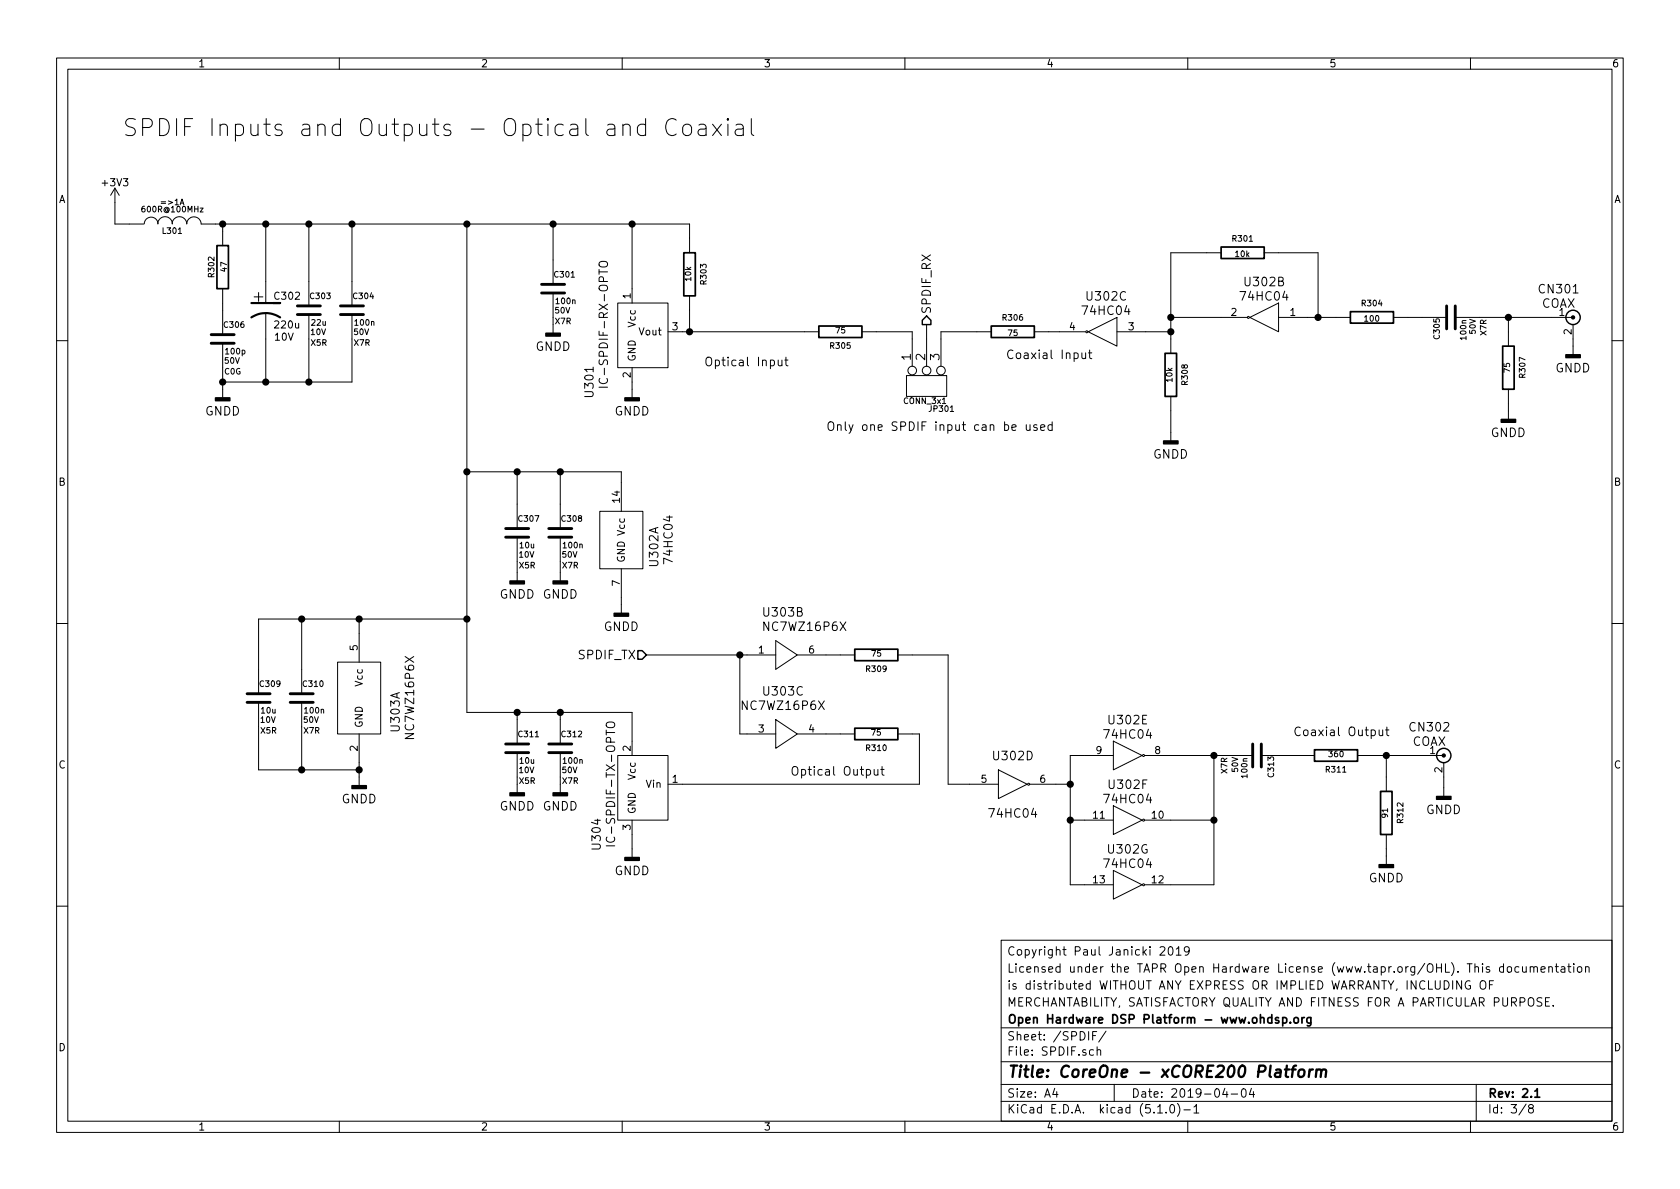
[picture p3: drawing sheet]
EESchema Schematic File Version 4
LIBS:CoreOne-xCORE200-2.1-cache
EELAYER 29 0
EELAYER END
$Descr A4 11693 8268
encoding utf-8
Sheet 3 8
Title "CoreOne - xCORE200 Platform"
Date "2019-04-04"
Rev "2.1"
Comp "Open Hardware DSP Platform - www.ohdsp.org"
Comment1 "MERCHANTABILITY, SATISFACTORY QUALITY AND FITNESS FOR A PARTICULAR PURPOSE."
Comment2 "is distributed WITHOUT ANY EXPRESS OR IMPLIED WARRANTY, INCLUDING OF"
Comment3 "Licensed under the TAPR Open Hardware License (www.tapr.org/OHL). This documentation"
Comment4 "Copyright Paul Janicki 2019"
$EndDescr
$Comp
L power:GNDD #PWR042
U 1 1
P 3850 2250
F 0 "#PWR042" H 3850 2000 60  0001 C CNN
F 1 "GNDD" H 3850 2100 60  0000 C CNN
F 2 "" H 3850 2250 60  0000 C CNN
F 3 "" H 3850 2250 60  0000 C CNN
	1    3850 2250
	1    0    0    -1  
$EndComp
$Comp
L power:GNDD #PWR043
U 1 1
P 3900 5450
F 0 "#PWR043" H 3900 5200 60  0001 C CNN
F 1 "GNDD" H 3900 5300 60  0000 C CNN
F 2 "" H 3900 5450 60  0000 C CNN
F 3 "" H 3900 5450 60  0000 C CNN
	1    3900 5450
	1    0    0    -1  
$EndComp
$Comp
L power:GNDD #PWR044
U 1 1
P 1550 2700
F 0 "#PWR044" H 1550 2450 60  0001 C CNN
F 1 "GNDD" H 1550 2550 60  0000 C CNN
F 2 "" H 1550 2700 60  0000 C CNN
F 3 "" H 1550 2700 60  0000 C CNN
	1    1550 2700
	1    0    0    -1  
$EndComp
Text Notes 850  950  0    118  ~ 0
SPDIF Inputs and Outputs - Optical and Coaxial
$Comp
L MyKiCadLibs-Lib:IC-SPDIF-RX-OPTO U301
U 1 1
P 4250 2000
F 0 "U301" V 4100 1350 59  0000 C CNN
F 1 "IC-SPDIF-RX-OPTO" V 4200 1750 59  0000 C CNN
F 2 "MyKiCadLibs-Footprints:IC_SPDIF_OPTO" H 4250 2000 118 0001 C CNN
F 3 "" H 4250 2000 118 0000 C CNN
F 4 "TOSLINK receiver e.g. CLIFF FC684205R" V 4250 2000 60  0001 C CNN "Description"
	1    4250 2000
	1    0    0    -1  
$EndComp
$Comp
L MyKiCadLibs-Lib:IC-SPDIF-TX-OPTO U304
U 1 1
P 4250 5150
F 0 "U304" V 4150 4500 59  0000 C CNN
F 1 "IC-SPDIF-TX-OPTO" V 4250 4850 59  0000 C CNN
F 2 "MyKiCadLibs-Footprints:IC_SPDIF_OPTO" H 4250 5150 118 0001 C CNN
F 3 "" H 4250 5150 118 0000 C CNN
F 4 "TOSLINK transmitter e.g. CLIFF FC684205T" V 4250 5150 60  0001 C CNN "Description"
	1    4250 5150
	1    0    0    -1  
$EndComp
$Comp
L power:GNDD #PWR045
U 1 1
P 4400 2700
F 0 "#PWR045" H 4400 2450 60  0001 C CNN
F 1 "GNDD" H 4400 2550 60  0000 C CNN
F 2 "" H 4400 2700 60  0000 C CNN
F 3 "" H 4400 2700 60  0000 C CNN
	1    4400 2700
	1    0    0    -1  
$EndComp
$Comp
L power:GNDD #PWR046
U 1 1
P 4400 5900
F 0 "#PWR046" H 4400 5650 60  0001 C CNN
F 1 "GNDD" H 4400 5750 60  0000 C CNN
F 2 "" H 4400 5900 60  0000 C CNN
F 3 "" H 4400 5900 60  0000 C CNN
	1    4400 5900
	1    0    0    -1  
$EndComp
Text Notes 4900 2550 0    60   ~ 0
Optical Input
Text HLabel 6450 2250 1    60   Output ~ 0
SPDIF_RX
Text HLabel 4500 4550 0    60   Input ~ 0
SPDIF_TX
$Comp
L power:GNDD #PWR047
U 1 1
P 3600 5450
F 0 "#PWR047" H 3600 5200 60  0001 C CNN
F 1 "GNDD" H 3600 5300 60  0000 C CNN
F 2 "" H 3600 5450 60  0000 C CNN
F 3 "" H 3600 5450 60  0000 C CNN
	1    3600 5450
	1    0    0    -1  
$EndComp
$Comp
L power:GNDD #PWR048
U 1 1
P 10500 2850
F 0 "#PWR048" H 10500 2600 60  0001 C CNN
F 1 "GNDD" H 10500 2700 60  0000 C CNN
F 2 "" H 10500 2850 60  0000 C CNN
F 3 "" H 10500 2850 60  0000 C CNN
	1    10500 2850
	-1   0    0    -1  
$EndComp
$Comp
L power:GNDD #PWR049
U 1 1
P 8150 3000
F 0 "#PWR049" H 8150 2750 60  0001 C CNN
F 1 "GNDD" H 8150 2850 60  0000 C CNN
F 2 "" H 8150 3000 60  0000 C CNN
F 3 "" H 8150 3000 60  0000 C CNN
	1    8150 3000
	-1   0    0    -1  
$EndComp
$Comp
L power:GNDD #PWR050
U 1 1
P 3900 3975
F 0 "#PWR050" H 3900 3725 60  0001 C CNN
F 1 "GNDD" H 3900 3825 60  0000 C CNN
F 2 "" H 3900 3975 60  0000 C CNN
F 3 "" H 3900 3975 60  0000 C CNN
	1    3900 3975
	1    0    0    -1  
$EndComp
$Comp
L power:GNDD #PWR051
U 1 1
P 3600 3975
F 0 "#PWR051" H 3600 3725 60  0001 C CNN
F 1 "GNDD" H 3600 3825 60  0000 C CNN
F 2 "" H 3600 3975 60  0000 C CNN
F 3 "" H 3600 3975 60  0000 C CNN
	1    3600 3975
	1    0    0    -1  
$EndComp
Wire Wire Line
	3850 1550 3850 1800
Connection ~ 3850 1550
Wire Wire Line
	3850 2250 3850 2200
Wire Wire Line
	3900 5450 3900 5400
Wire Wire Line
	3900 4950 3900 5000
Connection ~ 3900 4950
Wire Wire Line
	1500 1550 1550 1550
Wire Wire Line
	1550 1550 1550 1600
Wire Wire Line
	1550 2100 1550 2150
Connection ~ 1550 1550
Wire Wire Line
	2150 1550 2150 1950
Connection ~ 2150 1550
Wire Wire Line
	1550 2550 1550 2650
Connection ~ 1550 2650
Wire Wire Line
	2150 2650 2150 2350
Connection ~ 2150 2650
Wire Wire Line
	2450 1550 2450 1950
Wire Wire Line
	2450 2650 2450 2350
Connection ~ 2450 1550
Wire Wire Line
	800  1400 800  1550
Wire Wire Line
	800  1550 900  1550
Wire Wire Line
	4400 4950 4400 5150
Wire Wire Line
	4400 1550 4400 2000
Connection ~ 3250 1550
Wire Wire Line
	3250 1550 3250 3275
Wire Wire Line
	4400 2700 4400 2650
Wire Wire Line
	4400 5900 4400 5800
Wire Wire Line
	4750 5450 6400 5450
Wire Wire Line
	4750 2300 4800 2300
Wire Wire Line
	3250 4950 3600 4950
Wire Wire Line
	4800 1550 4800 1650
Connection ~ 4400 1550
Wire Wire Line
	4800 2150 4800 2300
Connection ~ 4800 2300
Wire Wire Line
	6450 2250 6450 2350
Wire Wire Line
	3600 5450 3600 5400
Wire Wire Line
	3600 5000 3600 4950
Connection ~ 3600 4950
Wire Wire Line
	10500 2850 10500 2800
Wire Wire Line
	8150 1750 8150 2200
Wire Wire Line
	8150 2300 7975 2300
Wire Wire Line
	8400 1750 8150 1750
Connection ~ 8150 2300
Wire Wire Line
	8900 1750 9175 1750
Wire Wire Line
	9175 1750 9175 2200
Wire Wire Line
	9100 2200 9175 2200
Connection ~ 9175 2200
Wire Wire Line
	8150 2850 8150 3000
Connection ~ 3250 3275
Wire Wire Line
	3900 3275 3900 3500
Wire Wire Line
	3900 3975 3900 3900
Wire Wire Line
	3600 3975 3600 3900
Wire Wire Line
	3600 3500 3600 3275
Connection ~ 3900 3275
Connection ~ 3600 3275
Wire Wire Line
	9800 2200 9900 2200
Wire Wire Line
	10300 2200 10500 2200
Wire Wire Line
	10500 2200 10500 2300
$Comp
L MyKiCadLibs-Lib:COAX CN301
U 1 1
P 10800 2200
F 0 "CN301" H 10850 2400 60  0000 C CNN
F 1 "COAX" H 10850 2300 60  0000 C CNN
F 2 "MyKiCadLibs-Footprints:CONN_SIL_2_1MM" H 10750 2200 60  0001 C CNN
F 3 "" H 10750 2200 60  0000 C CNN
F 4 "1x2 2.54mm pitch pin header - use with 75Ohm coax" H 10800 2200 60  0001 C CNN "Description"
	1    10800 2200
	1    0    0    -1  
$EndComp
Connection ~ 10500 2200
$Comp
L power:GNDD #PWR052
U 1 1
P 10950 2400
F 0 "#PWR052" H 10950 2150 60  0001 C CNN
F 1 "GNDD" H 10950 2250 60  0000 C CNN
F 2 "" H 10950 2400 60  0000 C CNN
F 3 "" H 10950 2400 60  0000 C CNN
	1    10950 2400
	-1   0    0    -1  
$EndComp
Wire Wire Line
	10950 2400 10950 2350
$Comp
L MyKiCadLibs-Lib:IC-LOGIC-74HC04 U302
U 2 1
P 9100 2200
F 0 "U302" H 9400 2450 60  0000 C CNN
F 1 "74HC04" H 9400 2350 60  0000 C CNN
F 2 "MyKiCadLibs-Footprints:IC_SOIC_14" H 9100 2200 60  0001 C CNN
F 3 "" H 9100 2200 60  0000 C CNN
F 4 "74HC04 Hex Inverter - SOIC-14" H 9100 2200 60  0001 C CNN "Description"
	2    9100 2200
	-1   0    0    -1  
$EndComp
Wire Wire Line
	8500 2200 8150 2200
Connection ~ 8150 2200
$Comp
L MyKiCadLibs-Lib:IC-LOGIC-74HC04 U302
U 3 1
P 7975 2300
F 0 "U302" H 8250 2550 60  0000 C CNN
F 1 "74HC04" H 8250 2450 60  0000 C CNN
F 2 "MyKiCadLibs-Footprints:IC_SOIC_14" H 7975 2300 60  0001 C CNN
F 3 "" H 7975 2300 60  0000 C CNN
F 4 "74HC04 Hex Inverter - SOIC-14" H 7975 2300 60  0001 C CNN "Description"
	3    7975 2300
	-1   0    0    -1  
$EndComp
$Comp
L MyKiCadLibs-Lib:IC-LOGIC-74HC04 U302
U 1 1
P 4325 3350
F 0 "U302" V 4550 2900 60  0000 C CNN
F 1 "74HC04" V 4650 2950 60  0000 C CNN
F 2 "MyKiCadLibs-Footprints:IC_SOIC_14" H 4325 3350 60  0001 C CNN
F 3 "" H 4325 3350 60  0000 C CNN
F 4 "74HC04 Hex Inverter - SOIC-14" V 4325 3350 60  0001 C CNN "Description"
	1    4325 3350
	1    0    0    -1  
$EndComp
Wire Wire Line
	3250 3275 3600 3275
Wire Wire Line
	4325 3275 4325 3350
$Comp
L power:GNDD #PWR053
U 1 1
P 4325 4200
F 0 "#PWR053" H 4325 3950 60  0001 C CNN
F 1 "GNDD" H 4325 4050 60  0000 C CNN
F 2 "" H 4325 4200 60  0000 C CNN
F 3 "" H 4325 4200 60  0000 C CNN
	1    4325 4200
	1    0    0    -1  
$EndComp
Wire Wire Line
	4325 4200 4325 4150
$Comp
L MyKiCadLibs-Lib:IC-LOGIC-74HC04 U302
U 6 1
P 7550 5700
F 0 "U302" H 7850 5950 60  0000 C CNN
F 1 "74HC04" H 7850 5850 60  0000 C CNN
F 2 "MyKiCadLibs-Footprints:IC_SOIC_14" H 7550 5700 60  0001 C CNN
F 3 "" H 7550 5700 60  0000 C CNN
F 4 "74HC04 Hex Inverter - SOIC-14" H 7550 5700 60  0001 C CNN "Description"
	6    7550 5700
	1    0    0    -1  
$EndComp
$Comp
L MyKiCadLibs-Lib:IC-LOGIC-74HC04 U302
U 7 1
P 7550 6150
F 0 "U302" H 7850 6400 60  0000 C CNN
F 1 "74HC04" H 7850 6300 60  0000 C CNN
F 2 "MyKiCadLibs-Footprints:IC_SOIC_14" H 7550 6150 60  0001 C CNN
F 3 "" H 7550 6150 60  0000 C CNN
F 4 "74HC04 Hex Inverter - SOIC-14" H 7550 6150 60  0001 C CNN "Decription"
	7    7550 6150
	1    0    0    -1  
$EndComp
$Comp
L MyKiCadLibs-Lib:IC-LOGIC-74HC04 U302
U 5 1
P 7550 5250
F 0 "U302" H 7850 5500 60  0000 C CNN
F 1 "74HC04" H 7850 5400 60  0000 C CNN
F 2 "MyKiCadLibs-Footprints:IC_SOIC_14" H 7550 5250 60  0001 C CNN
F 3 "" H 7550 5250 60  0000 C CNN
F 4 "74HC04 Hex Inverter - SOIC-14" H 7550 5250 60  0001 C CNN "Description"
	5    7550 5250
	1    0    0    -1  
$EndComp
Wire Wire Line
	7550 5250 7450 5250
Wire Wire Line
	7450 5250 7450 5450
Wire Wire Line
	7450 5700 7550 5700
Wire Wire Line
	7450 6150 7550 6150
Connection ~ 7450 5700
Wire Wire Line
	8150 5250 8450 5250
Wire Wire Line
	8450 5250 8450 5700
Wire Wire Line
	8450 6150 8150 6150
Wire Wire Line
	8150 5700 8450 5700
Connection ~ 8450 5700
Connection ~ 8450 5250
Wire Wire Line
	9050 5250 8950 5250
$Comp
L power:GNDD #PWR054
U 1 1
P 9650 5950
F 0 "#PWR054" H 9650 5700 60  0001 C CNN
F 1 "GNDD" H 9650 5800 60  0000 C CNN
F 2 "" H 9650 5950 60  0000 C CNN
F 3 "" H 9650 5950 60  0000 C CNN
	1    9650 5950
	1    0    0    -1  
$EndComp
Wire Wire Line
	9650 5950 9650 5900
Wire Wire Line
	9650 5400 9650 5250
Wire Wire Line
	9550 5250 9650 5250
$Comp
L MyKiCadLibs-Lib:COAX CN302
U 1 1
P 9900 5250
F 0 "CN302" H 9950 5450 60  0000 C CNN
F 1 "COAX" H 9950 5350 60  0000 C CNN
F 2 "MyKiCadLibs-Footprints:CONN_SIL_2_1MM" H 9850 5250 60  0001 C CNN
F 3 "" H 9850 5250 60  0000 C CNN
F 4 "1x2 2.54mm pitch pin header - use with 75Ohm coax" H 9900 5250 60  0001 C CNN "Description"
	1    9900 5250
	1    0    0    -1  
$EndComp
$Comp
L power:GNDD #PWR055
U 1 1
P 10050 5475
F 0 "#PWR055" H 10050 5225 60  0001 C CNN
F 1 "GNDD" H 10050 5325 60  0000 C CNN
F 2 "" H 10050 5475 60  0000 C CNN
F 3 "" H 10050 5475 60  0000 C CNN
	1    10050 5475
	-1   0    0    -1  
$EndComp
Wire Wire Line
	10050 5475 10050 5400
Connection ~ 9650 5250
Wire Wire Line
	6350 2350 6350 2300
Wire Wire Line
	6350 2300 6100 2300
Wire Wire Line
	7300 2300 7375 2300
Wire Wire Line
	6800 2300 6550 2300
Wire Wire Line
	6550 2300 6550 2350
Connection ~ 7450 5450
$Comp
L MyKiCadLibs-Lib:IC-LOGIC-74HC04 U302
U 4 1
P 6750 5450
F 0 "U302" H 7050 5650 60  0000 C CNN
F 1 "74HC04" H 7050 5250 60  0000 C CNN
F 2 "MyKiCadLibs-Footprints:IC_SOIC_14" H 6750 5450 60  0001 C CNN
F 3 "" H 6750 5450 60  0000 C CNN
F 4 "74HC04 Hex Inverter - SOIC-14" H 6750 5450 60  0001 C CNN "Description"
	4    6750 5450
	1    0    0    -1  
$EndComp
Wire Wire Line
	7450 5450 7350 5450
Wire Wire Line
	6600 5450 6750 5450
$Comp
L MyKiCadLibs-Lib:IC-LOGIC-BUF-NC7WZ16P6X U303
U 2 1
P 5450 4550
F 0 "U303" H 5450 4850 60  0000 C CNN
F 1 "NC7WZ16P6X" H 5600 4750 60  0000 C CNN
F 2 "MyKiCadLibs-Footprints:IC-SC70-6" H 5550 4550 60  0001 C CNN
F 3 "" H 5550 4550 60  0000 C CNN
F 4 "UHS Dual Buffer" H 5450 4550 60  0001 C CNN "Description"
	2    5450 4550
	1    0    0    -1  
$EndComp
$Comp
L MyKiCadLibs-Lib:IC-LOGIC-BUF-NC7WZ16P6X U303
U 3 1
P 5450 5100
F 0 "U303" H 5450 5400 60  0000 C CNN
F 1 "NC7WZ16P6X" H 5450 5300 60  0000 C CNN
F 2 "MyKiCadLibs-Footprints:IC-SC70-6" H 5550 5100 60  0001 C CNN
F 3 "" H 5550 5100 60  0000 C CNN
F 4 "UHS Dual Buffer" H 5450 5100 60  0001 C CNN "Description"
	3    5450 5100
	1    0    0    -1  
$EndComp
$Comp
L MyKiCadLibs-Lib:IC-LOGIC-BUF-NC7WZ16P6X U303
U 1 1
P 2500 4850
F 0 "U303" V 2750 4750 60  0000 C CNN
F 1 "NC7WZ16P6X" V 2850 4850 60  0000 C CNN
F 2 "MyKiCadLibs-Footprints:IC-SC70-6" H 2600 4850 60  0001 C CNN
F 3 "" H 2600 4850 60  0000 C CNN
F 4 "UHS Dual Buffer" V 2500 4850 60  0001 C CNN "Description"
	1    2500 4850
	1    0    0    -1  
$EndComp
$Comp
L power:GNDD #PWR056
U 1 1
P 2500 5400
F 0 "#PWR056" H 2500 5150 60  0001 C CNN
F 1 "GNDD" H 2500 5250 60  0000 C CNN
F 2 "" H 2500 5400 60  0000 C CNN
F 3 "" H 2500 5400 60  0000 C CNN
	1    2500 5400
	1    0    0    -1  
$EndComp
Wire Wire Line
	2500 5300 2500 5350
Wire Wire Line
	1800 5050 1800 5350
Wire Wire Line
	1800 5350 2100 5350
Connection ~ 2500 5350
Wire Wire Line
	1800 4650 1800 4300
Wire Wire Line
	1800 4300 2100 4300
Connection ~ 3250 4300
Wire Wire Line
	2500 4400 2500 4300
Connection ~ 2500 4300
Wire Wire Line
	4500 4550 5150 4550
Wire Wire Line
	5200 5100 5150 5100
Wire Wire Line
	5150 5100 5150 4550
Connection ~ 5150 4550
Wire Wire Line
	6350 5100 6400 5100
Wire Wire Line
	6400 5100 6400 5450
Wire Wire Line
	5750 4550 5850 4550
Wire Wire Line
	5850 5100 5750 5100
Wire Wire Line
	6350 4550 6600 4550
Wire Wire Line
	6600 4550 6600 5450
Wire Wire Line
	1850 1950 1850 1550
Connection ~ 1850 1550
Wire Wire Line
	1850 2350 1850 2650
Connection ~ 1850 2650
Text Notes 7000 2500 0    60   ~ 0
Coaxial Input
Text Notes 5500 5400 0    60   ~ 0
Optical Output
Text Notes 9000 5125 0    60   ~ 0
Coaxial Output
Text Notes 5750 3000 0    60   ~ 0
Only one SPDIF input can be used
$Comp
L MyKiCadLibs-Lib:CP1 C302
U 1 1
P 1850 2150
F 0 "C302" H 1900 2250 50  0000 L CNN
F 1 "220u" H 1900 2050 50  0000 L CNN
F 2 "MyKiCadLibs-Footprints:CAP-TH-D6.3mmP2.5mm" H 1850 2150 60  0001 C CNN
F 3 "" H 1850 2150 60  0000 C CNN
F 4 "10V" H 1905 1965 50  0000 L CNN "Voltage"
F 5 "2.5mm pitch, 6.3mm diameter" H 1850 2450 40  0001 L CNN "Type"
F 6 "Low impedance aluminium electrolytic capacitor - Panasonic FC, FR or similar" H 1850 2550 40  0001 L CNN "Description"
	1    1850 2150
	1    0    0    -1  
$EndComp
Wire Wire Line
	2100 4650 2100 4300
Connection ~ 2100 4300
Wire Wire Line
	2100 5050 2100 5350
Connection ~ 2100 5350
$Comp
L MyKiCadLibs-Lib:INDUCTOR L301
U 1 1
P 1200 1550
F 0 "L301" V 1150 1550 40  0000 C CNN
F 1 "600R@100MHz" V 1300 1550 40  0000 C CNN
F 2 "MyKiCadLibs-Footprints:SMD-0805" H 1200 1550 60  0001 C CNN
F 3 "" H 1200 1550 60  0000 C CNN
F 4 "=>1A" V 1350 1550 40  0000 C CNN "Current"
F 5 "Ferrite bead, current rating 1A or higher, 600R@100MHz" V 1400 1600 40  0001 C CNN "Description"
F 6 "0805" V 1200 1550 60  0001 C CNN "Size"
	1    1200 1550
	0    -1   -1   0   
$EndComp
$Comp
L MyKiCadLibs-Lib:CONN_3x1 JP301
U 1 1
P 6350 2350
F 0 "JP301" V 6835 2145 40  0000 C CNN
F 1 "CONN_3x1" V 6780 2260 40  0000 C CNN
F 2 "MyKiCadLibs-Footprints:CONN_SIL_3_1MM" H 6690 2240 60  0001 C CNN
F 3 "" H 6690 2240 60  0000 C CNN
F 4 "1x3 2.54mm pitch pin header" H 6600 2050 40  0001 C CNN "Description"
	1    6350 2350
	0    -1   1    0   
$EndComp
$Comp
L MyKiCadLibs-Lib:C C306
U 1 1
P 1550 2350
F 0 "C306" H 1550 2450 40  0000 L CNN
F 1 "100p" H 1560 2265 40  0000 L CNN
F 2 "MyKiCadLibs-Footprints:SMD-0805" H 1588 2200 30  0001 C CNN
F 3 "" H 1550 2450 60  0000 C CNN
F 4 "50V" H 1615 2200 40  0000 C CNN "Voltage"
F 5 "C0G" H 1620 2125 40  0000 C CNN "Type"
F 6 "Ceramic capacitor" H 1550 2650 40  0001 L CNN "Description"
F 7 "5%" H 1950 2850 40  0001 C CNN "Tolerance"
F 8 "0805" H 1550 2350 60  0001 C CNN "Size"
	1    1550 2350
	1    0    0    -1  
$EndComp
$Comp
L MyKiCadLibs-Lib:C C303
U 1 1
P 2150 2150
F 0 "C303" H 2150 2250 40  0000 L CNN
F 1 "22u" H 2160 2065 40  0000 L CNN
F 2 "MyKiCadLibs-Footprints:SMD-0805" H 2188 2000 30  0001 C CNN
F 3 "" H 2150 2250 60  0000 C CNN
F 4 "10V" H 2215 2000 40  0000 C CNN "Voltage"
F 5 "X5R" H 2220 1925 40  0000 C CNN "Type"
F 6 "Ceramic capacitor" H 2150 2450 40  0001 L CNN "Description"
F 7 "20%" H 2550 2650 40  0001 C CNN "Tolerance"
F 8 "0805" H 2150 2150 60  0001 C CNN "Size"
	1    2150 2150
	1    0    0    -1  
$EndComp
$Comp
L MyKiCadLibs-Lib:C C304
U 1 1
P 2450 2150
F 0 "C304" H 2450 2250 40  0000 L CNN
F 1 "100n" H 2460 2065 40  0000 L CNN
F 2 "MyKiCadLibs-Footprints:SMD-0805" H 2488 2000 30  0001 C CNN
F 3 "" H 2450 2250 60  0000 C CNN
F 4 "50V" H 2515 2000 40  0000 C CNN "Voltage"
F 5 "X7R" H 2520 1925 40  0000 C CNN "Type"
F 6 "Ceramic capacitor" H 2450 2450 40  0001 L CNN "Description"
F 7 "10%" H 2850 2650 40  0001 C CNN "Tolerance"
F 8 "0805" H 2450 2150 60  0001 C CNN "Size"
	1    2450 2150
	1    0    0    -1  
$EndComp
$Comp
L MyKiCadLibs-Lib:C C301
U 1 1
P 3850 2000
F 0 "C301" H 3850 2100 40  0000 L CNN
F 1 "100n" H 3860 1915 40  0000 L CNN
F 2 "MyKiCadLibs-Footprints:SMD-0805" H 3888 1850 30  0001 C CNN
F 3 "" H 3850 2100 60  0000 C CNN
F 4 "50V" H 3915 1850 40  0000 C CNN "Voltage"
F 5 "X7R" H 3920 1775 40  0000 C CNN "Type"
F 6 "Ceramic capacitor" H 3850 2300 40  0001 L CNN "Description"
F 7 "10%" H 4250 2500 40  0001 C CNN "Tolerance"
F 8 "0805" H 3850 2000 60  0001 C CNN "Size"
	1    3850 2000
	1    0    0    -1  
$EndComp
$Comp
L MyKiCadLibs-Lib:C C307
U 1 1
P 3600 3700
F 0 "C307" H 3600 3800 40  0000 L CNN
F 1 "10u" H 3610 3615 40  0000 L CNN
F 2 "MyKiCadLibs-Footprints:SMD-0805" H 3638 3550 30  0001 C CNN
F 3 "" H 3600 3800 60  0000 C CNN
F 4 "10V" H 3665 3550 40  0000 C CNN "Voltage"
F 5 "X5R" H 3670 3475 40  0000 C CNN "Type"
F 6 "Ceramic capacitor" H 3600 4000 40  0001 L CNN "Description"
F 7 "20%" H 4000 4200 40  0001 C CNN "Tolerance"
F 8 "0805" H 3600 3700 60  0001 C CNN "Size"
	1    3600 3700
	1    0    0    -1  
$EndComp
$Comp
L MyKiCadLibs-Lib:C C308
U 1 1
P 3900 3700
F 0 "C308" H 3900 3800 40  0000 L CNN
F 1 "100n" H 3910 3615 40  0000 L CNN
F 2 "MyKiCadLibs-Footprints:SMD-0805" H 3938 3550 30  0001 C CNN
F 3 "" H 3900 3800 60  0000 C CNN
F 4 "50V" H 3965 3550 40  0000 C CNN "Voltage"
F 5 "X7R" H 3970 3475 40  0000 C CNN "Type"
F 6 "Ceramic capacitor" H 3900 4000 40  0001 L CNN "Description"
F 7 "10%" H 4300 4200 40  0001 C CNN "Tolerance"
F 8 "0805" H 3900 3700 60  0001 C CNN "Size"
	1    3900 3700
	1    0    0    -1  
$EndComp
$Comp
L MyKiCadLibs-Lib:C C309
U 1 1
P 1800 4850
F 0 "C309" H 1800 4950 40  0000 L CNN
F 1 "10u" H 1810 4765 40  0000 L CNN
F 2 "MyKiCadLibs-Footprints:SMD-0805" H 1838 4700 30  0001 C CNN
F 3 "" H 1800 4950 60  0000 C CNN
F 4 "10V" H 1865 4700 40  0000 C CNN "Voltage"
F 5 "X5R" H 1870 4625 40  0000 C CNN "Type"
F 6 "Ceramic capacitor" H 1800 5150 40  0001 L CNN "Description"
F 7 "20%" H 2200 5350 40  0001 C CNN "Tolerance"
F 8 "0805" H 1800 4850 60  0001 C CNN "Size"
	1    1800 4850
	1    0    0    -1  
$EndComp
$Comp
L MyKiCadLibs-Lib:C C310
U 1 1
P 2100 4850
F 0 "C310" H 2100 4950 40  0000 L CNN
F 1 "100n" H 2110 4765 40  0000 L CNN
F 2 "MyKiCadLibs-Footprints:SMD-0805" H 2138 4700 30  0001 C CNN
F 3 "" H 2100 4950 60  0000 C CNN
F 4 "50V" H 2165 4700 40  0000 C CNN "Voltage"
F 5 "X7R" H 2170 4625 40  0000 C CNN "Type"
F 6 "Ceramic capacitor" H 2100 5150 40  0001 L CNN "Description"
F 7 "10%" H 2500 5350 40  0001 C CNN "Tolerance"
F 8 "0805" H 2100 4850 60  0001 C CNN "Size"
	1    2100 4850
	1    0    0    -1  
$EndComp
$Comp
L MyKiCadLibs-Lib:C C311
U 1 1
P 3600 5200
F 0 "C311" H 3600 5300 40  0000 L CNN
F 1 "10u" H 3610 5115 40  0000 L CNN
F 2 "MyKiCadLibs-Footprints:SMD-0805" H 3638 5050 30  0001 C CNN
F 3 "" H 3600 5300 60  0000 C CNN
F 4 "10V" H 3665 5050 40  0000 C CNN "Voltage"
F 5 "X5R" H 3670 4975 40  0000 C CNN "Type"
F 6 "Ceramic capacitor" H 3600 5500 40  0001 L CNN "Description"
F 7 "20%" H 4000 5700 40  0001 C CNN "Tolerance"
F 8 "0805" H 3600 5200 60  0001 C CNN "Size"
	1    3600 5200
	1    0    0    -1  
$EndComp
$Comp
L MyKiCadLibs-Lib:C C312
U 1 1
P 3900 5200
F 0 "C312" H 3900 5300 40  0000 L CNN
F 1 "100n" H 3910 5115 40  0000 L CNN
F 2 "MyKiCadLibs-Footprints:SMD-0805" H 3938 5050 30  0001 C CNN
F 3 "" H 3900 5300 60  0000 C CNN
F 4 "50V" H 3965 5050 40  0000 C CNN "Voltage"
F 5 "X7R" H 3970 4975 40  0000 C CNN "Type"
F 6 "Ceramic capacitor" H 3900 5500 40  0001 L CNN "Description"
F 7 "10%" H 4300 5700 40  0001 C CNN "Tolerance"
F 8 "0805" H 3900 5200 60  0001 C CNN "Size"
	1    3900 5200
	1    0    0    -1  
$EndComp
$Comp
L MyKiCadLibs-Lib:C C313
U 1 1
P 8750 5250
F 0 "C313" H 8750 5350 40  0000 L CNN
F 1 "100n" H 8760 5165 40  0000 L CNN
F 2 "MyKiCadLibs-Footprints:SMD-0805" H 8788 5100 30  0001 C CNN
F 3 "" H 8750 5350 60  0000 C CNN
F 4 "50V" H 8815 5100 40  0000 C CNN "Voltage"
F 5 "X7R" H 8820 5025 40  0000 C CNN "Type"
F 6 "Ceramic capacitor" H 8750 5550 40  0001 L CNN "Description"
F 7 "10%" H 9150 5750 40  0001 C CNN "Tolerance"
F 8 "0805" H 8750 5250 60  0001 C CNN "Size"
	1    8750 5250
	0    1    1    0   
$EndComp
$Comp
L MyKiCadLibs-Lib:C C305
U 1 1
P 10100 2200
F 0 "C305" H 10100 2300 40  0000 L CNN
F 1 "100n" H 10110 2115 40  0000 L CNN
F 2 "MyKiCadLibs-Footprints:SMD-0805" H 10138 2050 30  0001 C CNN
F 3 "" H 10100 2300 60  0000 C CNN
F 4 "50V" H 10165 2050 40  0000 C CNN "Voltage"
F 5 "X7R" H 10170 1975 40  0000 C CNN "Type"
F 6 "Ceramic capacitor" H 10100 2500 40  0001 L CNN "Description"
F 7 "10%" H 10500 2700 40  0001 C CNN "Tolerance"
F 8 "0805" H 10100 2200 60  0001 C CNN "Size"
	1    10100 2200
	0    -1   1    0   
$EndComp
$Comp
L MyKiCadLibs-Lib:R R305
U 1 1
P 5850 2300
F 0 "R305" V 5750 2300 40  0000 C CNN
F 1 "75" V 5857 2301 40  0000 C CNN
F 2 "MyKiCadLibs-Footprints:SMD-0805" V 5780 2300 30  0001 C CNN
F 3 "" V 5770 2300 30  0000 C CNN
F 4 "100mW" V 5950 2300 40  0001 C CNN "Power"
F 5 "Thick or thin film resistor" V 6095 2300 40  0001 C CNN "Description"
F 6 "0805" V 6025 2300 40  0001 C CNN "Size"
F 7 "1%" V 6175 2300 40  0001 C CNN "Tolerance"
	1    5850 2300
	0    1    -1   0   
$EndComp
$Comp
L MyKiCadLibs-Lib:R R306
U 1 1
P 7050 2300
F 0 "R306" V 6950 2300 40  0000 C CNN
F 1 "75" V 7057 2301 40  0000 C CNN
F 2 "MyKiCadLibs-Footprints:SMD-0805" V 6980 2300 30  0001 C CNN
F 3 "" V 6970 2300 30  0000 C CNN
F 4 "100mW" V 7150 2300 40  0001 C CNN "Power"
F 5 "Thick or thin film resistor" V 7295 2300 40  0001 C CNN "Description"
F 6 "0805" V 7225 2300 40  0001 C CNN "Size"
F 7 "1%" V 7375 2300 40  0001 C CNN "Tolerance"
	1    7050 2300
	0    1    1    0   
$EndComp
$Comp
L MyKiCadLibs-Lib:R R301
U 1 1
P 8650 1750
F 0 "R301" V 8550 1750 40  0000 C CNN
F 1 "10k" V 8657 1751 40  0000 C CNN
F 2 "MyKiCadLibs-Footprints:SMD-0805" V 8580 1750 30  0001 C CNN
F 3 "" V 8570 1750 30  0000 C CNN
F 4 "100mW" V 8750 1750 40  0001 C CNN "Power"
F 5 "Thick or thin film resistor" V 8895 1750 40  0001 C CNN "Description"
F 6 "0805" V 8825 1750 40  0001 C CNN "Size"
F 7 "1%" V 8975 1750 40  0001 C CNN "Tolerance"
	1    8650 1750
	0    -1   1    0   
$EndComp
$Comp
L MyKiCadLibs-Lib:R R304
U 1 1
P 9550 2200
F 0 "R304" V 9450 2200 40  0000 C CNN
F 1 "100" V 9557 2201 40  0000 C CNN
F 2 "MyKiCadLibs-Footprints:SMD-0805" V 9480 2200 30  0001 C CNN
F 3 "" V 9470 2200 30  0000 C CNN
F 4 "100mW" V 9650 2200 40  0001 C CNN "Power"
F 5 "Thick or thin film resistor" V 9795 2200 40  0001 C CNN "Description"
F 6 "0805" V 9725 2200 40  0001 C CNN "Size"
F 7 "1%" V 9875 2200 40  0001 C CNN "Tolerance"
	1    9550 2200
	0    -1   1    0   
$EndComp
$Comp
L MyKiCadLibs-Lib:R R307
U 1 1
P 10500 2550
F 0 "R307" V 10400 2550 40  0000 C CNN
F 1 "75" V 10507 2551 40  0000 C CNN
F 2 "MyKiCadLibs-Footprints:SMD-0805" V 10430 2550 30  0001 C CNN
F 3 "" V 10420 2550 30  0000 C CNN
F 4 "100mW" V 10600 2550 40  0001 C CNN "Power"
F 5 "Thick or thin film resistor" V 10745 2550 40  0001 C CNN "Description"
F 6 "0805" V 10675 2550 40  0001 C CNN "Size"
F 7 "1%" V 10825 2550 40  0001 C CNN "Tolerance"
	1    10500 2550
	-1   0    0    1   
$EndComp
$Comp
L MyKiCadLibs-Lib:R R308
U 1 1
P 8150 2600
F 0 "R308" V 8050 2600 40  0000 C CNN
F 1 "10k" V 8157 2601 40  0000 C CNN
F 2 "MyKiCadLibs-Footprints:SMD-0805" V 8080 2600 30  0001 C CNN
F 3 "" V 8070 2600 30  0000 C CNN
F 4 "100mW" V 8250 2600 40  0001 C CNN "Power"
F 5 "Thick or thin film resistor" V 8395 2600 40  0001 C CNN "Description"
F 6 "0805" V 8325 2600 40  0001 C CNN "Size"
F 7 "1%" V 8475 2600 40  0001 C CNN "Tolerance"
	1    8150 2600
	-1   0    0    1   
$EndComp
$Comp
L MyKiCadLibs-Lib:R R303
U 1 1
P 4800 1900
F 0 "R303" V 4700 1900 40  0000 C CNN
F 1 "10k" V 4807 1901 40  0000 C CNN
F 2 "MyKiCadLibs-Footprints:SMD-0805" V 4730 1900 30  0001 C CNN
F 3 "" V 4720 1900 30  0000 C CNN
F 4 "100mW" V 4900 1900 40  0001 C CNN "Power"
F 5 "Thick or thin film resistor" V 5045 1900 40  0001 C CNN "Description"
F 6 "0805" V 4975 1900 40  0001 C CNN "Size"
F 7 "1%" V 5125 1900 40  0001 C CNN "Tolerance"
	1    4800 1900
	-1   0    0    -1  
$EndComp
$Comp
L MyKiCadLibs-Lib:R R309
U 1 1
P 6100 4550
F 0 "R309" V 6000 4550 40  0000 C CNN
F 1 "75" V 6107 4551 40  0000 C CNN
F 2 "MyKiCadLibs-Footprints:SMD-0805" V 6030 4550 30  0001 C CNN
F 3 "" V 6020 4550 30  0000 C CNN
F 4 "100mW" V 6200 4550 40  0001 C CNN "Power"
F 5 "Thick or thin film resistor" V 6345 4550 40  0001 C CNN "Description"
F 6 "0805" V 6275 4550 40  0001 C CNN "Size"
F 7 "1%" V 6425 4550 40  0001 C CNN "Tolerance"
	1    6100 4550
	0    1    -1   0   
$EndComp
$Comp
L MyKiCadLibs-Lib:R R310
U 1 1
P 6100 5100
F 0 "R310" V 6000 5100 40  0000 C CNN
F 1 "75" V 6107 5101 40  0000 C CNN
F 2 "MyKiCadLibs-Footprints:SMD-0805" V 6030 5100 30  0001 C CNN
F 3 "" V 6020 5100 30  0000 C CNN
F 4 "100mW" V 6200 5100 40  0001 C CNN "Power"
F 5 "Thick or thin film resistor" V 6345 5100 40  0001 C CNN "Description"
F 6 "0805" V 6275 5100 40  0001 C CNN "Size"
F 7 "1%" V 6425 5100 40  0001 C CNN "Tolerance"
	1    6100 5100
	0    -1   -1   0   
$EndComp
$Comp
L MyKiCadLibs-Lib:R R312
U 1 1
P 9650 5650
F 0 "R312" V 9550 5650 40  0000 C CNN
F 1 "91" V 9657 5651 40  0000 C CNN
F 2 "MyKiCadLibs-Footprints:SMD-0805" V 9580 5650 30  0001 C CNN
F 3 "" V 9570 5650 30  0000 C CNN
F 4 "100mW" V 9750 5650 40  0001 C CNN "Power"
F 5 "Thick or thin film resistor" V 9895 5650 40  0001 C CNN "Description"
F 6 "0805" V 9825 5650 40  0001 C CNN "Size"
F 7 "1%" V 9975 5650 40  0001 C CNN "Tolerance"
	1    9650 5650
	-1   0    0    1   
$EndComp
$Comp
L MyKiCadLibs-Lib:R R311
U 1 1
P 9300 5250
F 0 "R311" V 9200 5250 40  0000 C CNN
F 1 "360" V 9307 5251 40  0000 C CNN
F 2 "MyKiCadLibs-Footprints:SMD-0805" V 9230 5250 30  0001 C CNN
F 3 "" V 9220 5250 30  0000 C CNN
F 4 "100mW" V 9400 5250 40  0001 C CNN "Power"
F 5 "Thick or thin film resistor" V 9545 5250 40  0001 C CNN "Description"
F 6 "0805" V 9475 5250 40  0001 C CNN "Size"
F 7 "1%" V 9625 5250 40  0001 C CNN "Tolerance"
	1    9300 5250
	0    1    -1   0   
$EndComp
$Comp
L MyKiCadLibs-Lib:R R302
U 1 1
P 1550 1850
F 0 "R302" V 1470 1850 40  0000 C CNN
F 1 "47" V 1557 1851 40  0000 C CNN
F 2 "MyKiCadLibs-Footprints:SMD-0805" V 1480 1850 30  0001 C CNN
F 3 "" V 1470 1850 30  0000 C CNN
F 4 "100mW" V 1650 1850 40  0001 C CNN "Power"
F 5 "Thick or thin film resistor" V 1795 1850 40  0001 C CNN "Description"
F 6 "0805" V 1725 1850 40  0001 C CNN "Size"
F 7 "1%" V 1875 1850 40  0001 C CNN "Tolerance"
	1    1550 1850
	1    0    0    -1  
$EndComp
$Comp
L power:+3V3 #PWR057
U 1 1
P 800 1400
F 0 "#PWR057" H 800 1250 50  0001 C CNN
F 1 "+3V3" H 800 1540 50  0000 C CNN
F 2 "" H 800 1400 50  0000 C CNN
F 3 "" H 800 1400 50  0000 C CNN
	1    800  1400
	1    0    0    -1  
$EndComp
Wire Wire Line
	2450 2650 2150 2650
Wire Wire Line
	3850 1550 4400 1550
Wire Wire Line
	3900 4950 4400 4950
Wire Wire Line
	1550 1550 1850 1550
Wire Wire Line
	2150 1550 2450 1550
Wire Wire Line
	1550 2650 1550 2700
Wire Wire Line
	2150 2650 1850 2650
Wire Wire Line
	2450 1550 3250 1550
Wire Wire Line
	3250 1550 3850 1550
Wire Wire Line
	4400 1550 4800 1550
Wire Wire Line
	4800 2300 5600 2300
Wire Wire Line
	3600 4950 3900 4950
Wire Wire Line
	8150 2300 8150 2350
Wire Wire Line
	9175 2200 9300 2200
Wire Wire Line
	3250 3275 3250 4300
Wire Wire Line
	3900 3275 4325 3275
Wire Wire Line
	3600 3275 3900 3275
Wire Wire Line
	10500 2200 10800 2200
Wire Wire Line
	8150 2200 8150 2300
Wire Wire Line
	7450 5700 7450 6150
Wire Wire Line
	8450 5700 8450 6150
Wire Wire Line
	8450 5250 8550 5250
Wire Wire Line
	9650 5250 9900 5250
Wire Wire Line
	7450 5450 7450 5700
Wire Wire Line
	2500 5350 2500 5400
Wire Wire Line
	3250 4300 3250 4950
Wire Wire Line
	2500 4300 3250 4300
Wire Wire Line
	5150 4550 5200 4550
Wire Wire Line
	1850 1550 2150 1550
Wire Wire Line
	1850 2650 1550 2650
Wire Wire Line
	2100 4300 2500 4300
Wire Wire Line
	2100 5350 2500 5350
$EndSCHEMATC
